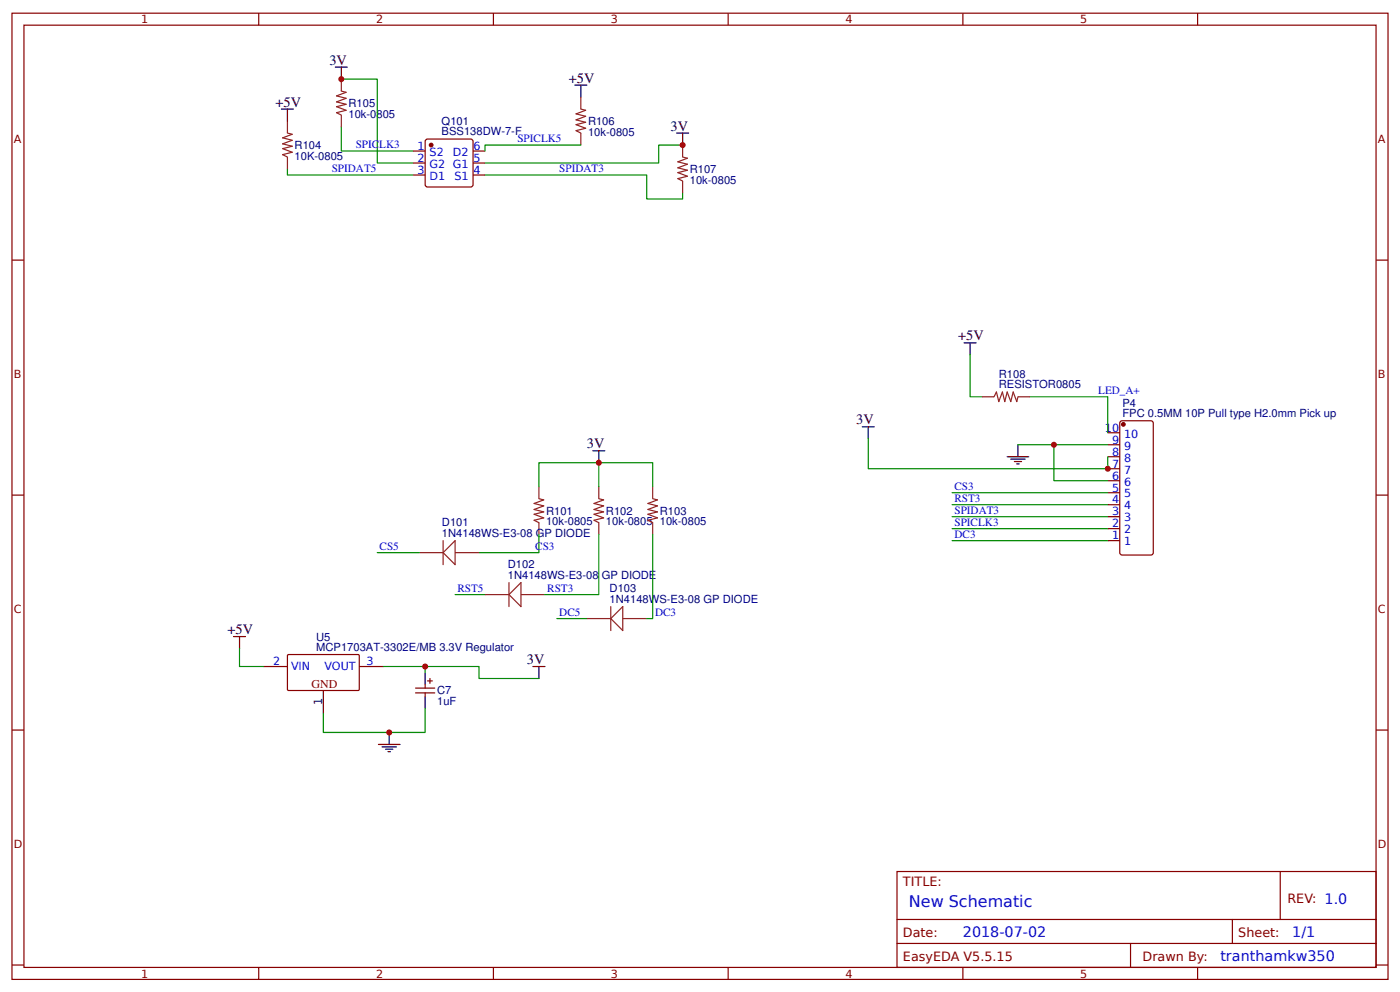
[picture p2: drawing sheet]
<svg xmlns="http://www.w3.org/2000/svg" width="309mm" height="219mm" viewBox="0 0 309 219" stroke-linecap="round" stroke-linejoin="round" font-family="sans-serif">
<g fill="none" stroke="#800" stroke-width=".26">
<path d="M2.6 2.9h304.1v213.3h-304.1zM5.3 5.6h298.7v207.9h-298.7zM57.1 2.9v2.7M109 2.9v2.7M160.9 2.9v2.7M212.7 2.9v2.7M264.6 2.9v2.7M91.3 33.3h2.6M91.3 36h2.6M91.3 38.6h2.6M94.2 30.8l9.8-.1 .4 .3 .1 9.7-.3 .5-9.7 .1-.5-.3-.1-9.8zM104.5 33.3h2.7"/>
<path d="M104.5 36h2.7M104.5 38.6h2.7M2.6 57.4h2.7M304 57.4h2.7M244.7 95.5h2.7M244.7 98.2h2.7M247.5 93.1l.4-.2h6.4l.4 .2 .1 .3v28.6l-.1 .2-.4 .3h-6.4l-.4-.3-.1-.2zM2.6 109.3h2.7M244.7 100.8h2.7M244.7 103.5h2.7M244.7 106.1h2.7M244.7 108.7h2.7"/>
<path d="M244.7 111.4h2.7M244.7 114h2.7M244.7 116.7h2.7M244.7 119.3h2.7M304 109.3h2.7M58.2 147.1h5.3M63.5 144.6l.3-.1h15.4l.2 .2-.1 7.6-.2 .1h-15.5l-.1-.3zM79.4 147.1h5.3M91.8 151.9h4.2M91.8 152.9h4.2M93.9 151.1v.8M93.9 152.9v.8"/>
<path d="M94.5 150.3h1M95 149.8v1M2.6 161.1h2.7M304 161.1h2.7M198.2 192.4h105.8v21.1h-105.8zM282.8 192.4v10.5M2.6 213h2.7M57.1 213.5v2.7M109 213.5v2.7M160.9 213.5v2.7M198.2 202.9h105.8M198.2 208.2h105.8"/>
<path d="M212.7 213.5v2.7M249.8 208.2v5.3M264.6 213.5v2.7M272.3 202.9v5.3M304 213h2.7"/>
</g>
<g fill="#800" stroke="#800" stroke-width=".26">
<circle cx="95.2" cy="32" r=".4"/>
<circle cx="248.2" cy="93.7" r=".4"/>
</g>
<g fill="none" stroke="#8d2323" stroke-width=".26">
<path d="M75.4 17.5v2.6l1.1 .3-2.2 .8 2.2 .5-2.2 .8 2.2 .5-2.2 .5 2.2 .8-2.2 .6 1.1 .5v2.6M63.5 26.7v2.7l1.1 .2-2.2 .8 2.2 .6-2.2 .7 2.2 .6-2.2 .5 2.2 .8-2.2 .5 1.1 .6v2.6M128.3 21.4v2.7l1.1 .2-2.1 .8 2.1 .6-2.1 .8 2.1 .5-2.1 .5 2.1 .8-2.1 .5 1 .6v2.6M150.8 32v2.7l1.1 .2-2.1 .8 2.1 .5-2.1 .8 2.1 .6-2.1 .5 2.1 .8-2.1 .5 1 .6v2.6M217 87.6h2.6l.5-1.1 .6 2.1 .8-2.1 .5 2.1 .5-2.1 .8 2.1 .5-2.1 .8 2.1 .3-1h2.6M97.9 119.3v5.3M119.1 107.4v2.7l1 .2-2.1 .8 2.1 .6-2.1 .7 2.1 .6-2.1 .5 2.1 .8-2.1 .5 1.1 .6v2.6M132.3 107.4v2.7l1 .2-2.1 .8 2.1 .6-2.1 .7 2.1 .6-2.1 .5 2.1 .8-2.1 .5 1.1 .6v2.6M144.2 107.4v2.7l1.1 .2-2.2 .8 2.2 .6-2.2 .7 2.2 .6-2.2 .5 2.2 .8-2.2 .5 1.1 .6v2.6M92.6 122h5.3M97.9 122l2.6-2.7v5.3zM100.5 122h5.3"/>
<path d="M107.2 131.2h5.2M112.4 131.2l2.7-2.6v5.3zM112.4 128.6v5.3M115.1 131.2h5.3M129.6 136.5h5.3M134.9 136.5l2.7-2.6v5.3zM134.9 133.9v5.3M137.6 136.5h5.3"/>
</g>
<g fill="none" stroke="#080" stroke-width=".26">
<path d="M75.4 17.5h7.9v18.5h8M63.5 37.3v1.3h27.8M75.4 28v5.3h15.9M107.2 38.6h35.7v5.3h7.9v-1.3M128.3 32h-21.1v1.3M150.8 32h-5.3v4h-38.3M214.3 78.3v9.3h2.7M191.8 96.8v6.7h52.9v-2.7M224.9 98.2h19.8M227.5 87.6h17.2v7.9M232.8 98.2v7.9h11.9M119.1 107.4v-5.3h25.1v5.3"/>
<path d="M119.1 118v4h-13.3M132.3 118v13.2h-11.9M132.3 102.1v5.3M144.2 118v18.5h-1.3M210.3 114h34.4M210.3 116.7h34.4M210.3 119.3h34.4M210.3 111.4h34.4M210.3 108.7h34.4M83.3 122h9.3M100.5 131.2h6.7M123 136.5h6.6"/>
<path d="M52.9 143.1v4h5.3M84.7 147.1h9.2v1.3M93.9 156.4v5.3h-22.5v-4M93.9 147.1h11.9v2.7h13.3"/>
</g>
<g fill="none" stroke="#000" stroke-width=".26">
<path d="M74.1 14.8h2.6M75.4 14.8v2.7M127 18.8h2.6M128.3 18.8v2.6M62.2 24.1h2.6M63.5 24.1v2.6M149.5 29.4h2.6M150.8 29.4v2.6M213 75.7h2.6M214.3 75.7v2.6M131 99.5h2.6M132.3 99.5v2.6"/>
<path d="M190.5 94.2h2.6M191.8 94.2v2.6M224.9 98.2v2.6M222.5 100.8h4.8M223.3 101.3h3.2M224.1 101.9h1.6M224.6 102.4h.6M51.6 140.5h2.6M52.9 140.5v2.6M71.4 152.4v5.3M93.9 148.4v2.7M93.9 153.7v2.7"/>
<path d="M117.7 147.1h2.7M119.1 147.1v2.7M83.6 164.3h4.8M84.4 164.8h3.2M85.2 165.4h1.6M85.7 165.9h.6M86 161.7v2.6"/>
</g>
<g fill="#c00">
<circle cx="232.8" cy="98.2" r=".66"/>
<circle cx="244.7" cy="103.5" r=".66"/>
<circle cx="132.3" cy="102.1" r=".66"/>
<circle cx="75.4" cy="17.5" r=".66"/>
<circle cx="150.8" cy="32" r=".66"/>
<circle cx="86" cy="161.7" r=".66"/>
<circle cx="93.9" cy="147.1" r=".66"/>
</g>
<text font-size="3.5" fill="#00f" x="200.8" y="200.3">New Schematic</text>
<g font-size="3.2">
<text x="72.8" y="14.3">3V</text>
<text x="60.9" y="23.5">+5V</text>
<text x="125.7" y="18.3">+5V</text>
<text x="148.2" y="28.8">3V</text>
<text x="211.7" y="75.1">+5V</text>
<text x="189.2" y="93.7">3V</text>
<text x="129.6" y="99">3V</text>
<text x="50.3" y="140">+5V</text>
<text x="116.4" y="146.6">3V</text>
</g>
<g font-size="3.2" fill="#00f">
<text x="212.7" y="206.9">2018-07-02</text>
<text x="285.5" y="206.9">1/1</text>
<text x="269.6" y="212.2">tranthamkw350</text>
</g>
<g font-size="2.8" fill="#800">
<text x="199.5" y="195.5">TITLE:</text>
<text x="284.4" y="199.2">REV: 1.0</text>
<text x="199.5" y="206.9">Date:</text>
<text x="273.6" y="206.9">Sheet:</text>
<text x="199.5" y="212.2">EasyEDA V5.5.15</text>
<text x="252.4" y="212.2">Drawn By:</text>
</g>
<text font-size="2.6" fill="#800" x="68.8" y="151.9">GND</text>
<g font-size="2.5" fill="#800">
<text x="31.2" y="5.2">1</text>
<text x="83.1" y="5.2">2</text>
<text x="134.9" y="5.2">3</text>
<text x="186.8" y="5.2">4</text>
<text x="238.7" y="5.2">5</text>
<text x="3" y="31.5">A</text>
<text x="304.4" y="31.5">A</text>
<text x="3" y="83.3">B</text>
<text x="304.4" y="83.3">B</text>
<text x="3" y="135.2">C</text>
<text x="304.4" y="135.2">C</text>
<text x="3" y="187.1">D</text>
<text x="304.4" y="187.1">D</text>
<text x="31.2" y="215.8">1</text>
<text x="83.1" y="215.8">2</text>
<text x="134.9" y="215.8">3</text>
<text x="186.8" y="215.8">4</text>
<text x="238.7" y="215.8">5</text>
</g>
<g font-size="2.5" fill="#000080">
<text x="77" y="23.6">R105</text>
<text x="77" y="26">10k-0805</text>
<text x="97.6" y="29.9">BSS138DW-7-F</text>
<text x="97.6" y="27.5">Q101</text>
<text x="129.9" y="30">10k-0805</text>
<text x="129.9" y="27.6">R106</text>
<text x="65.1" y="35.2">10K-0805</text>
<text x="65.1" y="32.8">R104</text>
<text x="152.4" y="40.5">10k-0805</text>
<text x="152.4" y="38.1">R107</text>
<text x="220.7" y="83.3">R108</text>
<text x="220.7" y="85.7">RESISTOR0805</text>
<text x="248" y="89.9">P4</text>
<text x="248" y="92.1">FPC 0.5MM 10P Pull type H2.0mm Pick up</text>
<text x="120.7" y="113.6">R101</text>
<text x="133.9" y="113.6">R102</text>
<text x="145.8" y="113.6">R103</text>
<text x="97.6" y="118.5">1N4148WS-E3-08 GP DIODE</text>
<text x="97.6" y="116.2">D101</text>
<text x="120.6" y="116">10k-0805</text>
<text x="133.9" y="116">10k-0805</text>
<text x="145.8" y="116">10k-0805</text>
<text x="112.2" y="125.4">D102</text>
<text x="112.2" y="127.8">1N4148WS-E3-08 GP DIODE</text>
<text x="134.7" y="130.7">D103</text>
<text x="134.7" y="133.1">1N4148WS-E3-08 GP DIODE</text>
<text x="69.9" y="143.7">MCP1703AT-3302E/MB 3.3V Regulator</text>
<text x="69.9" y="141.4">U5</text>
<text x="96.6" y="155.6">1uF</text>
<text x="96.6" y="153.2">C7</text>
</g>
<g font-size="2.5" fill="#00f">
<text x="78.6" y="32.7">SPICLK3</text>
<text x="92.2" y="33.1">1</text>
<text x="92.2" y="35.7">2</text>
<text x="94.9" y="34.4">S2</text>
<text x="100.1" y="34.4">D2</text>
<text x="104.6" y="33.1">6</text>
<text x="104.6" y="35.7">5</text>
<text x="114.3" y="31.4">SPICLK5</text>
<text x="73.3" y="38">SPIDAT5</text>
<text x="92.2" y="38.4">3</text>
<text x="94.9" y="37">G2 G1</text>
<text x="94.9" y="39.7">D1</text>
<text x="100.4" y="39.7">S1</text>
<text x="104.6" y="38.4">4</text>
<text x="123.6" y="38">SPIDAT3</text>
<text x="242.6" y="86.9">LED_A+</text>
<text x="244.1" y="95.2">10</text>
<text x="245.7" y="97.9">9</text>
<text x="245.7" y="100.5">8</text>
<text x="248.4" y="96.6">10</text>
<text x="248.4" y="99.2">9</text>
<text x="248.4" y="101.9">8</text>
<text x="245.7" y="103.2">7</text>
<text x="245.7" y="105.8">6</text>
<text x="248.4" y="104.5">7</text>
<text x="248.4" y="107.2">6</text>
<text x="210.9" y="113.4">SPIDAT3</text>
<text x="210.9" y="110.7">RST3</text>
<text x="210.9" y="108.1">CS3</text>
<text x="245.7" y="108.5">5</text>
<text x="245.7" y="111.1">4</text>
<text x="245.7" y="113.8">3</text>
<text x="248.4" y="109.8">5</text>
<text x="248.4" y="112.4">4</text>
<text x="210.9" y="116">SPICLK3</text>
<text x="210.9" y="118.7">DC3</text>
<text x="245.7" y="116.4">2</text>
<text x="245.7" y="119.1">1</text>
<text x="248.4" y="115.1">3</text>
<text x="248.4" y="117.7">2</text>
<text x="83.9" y="121.3">CS5</text>
<text x="118.3" y="121.3">CS3</text>
<text x="248.4" y="120.4">1</text>
<text x="101.1" y="130.6">RST5</text>
<text x="120.9" y="130.6">RST3</text>
<text x="123.6" y="135.9">DC5</text>
<text x="144.7" y="135.9">DC3</text>
<text x="60.3" y="146.8">2</text>
<text x="64.3" y="147.9">VIN</text>
<text x="71.7" y="147.9">VOUT</text>
<text x="81" y="146.8">3</text>
</g>
<text font-size="2.5" x="71.2" y="155.6" transform="rotate(-90 71.2 155.6)">1</text>
</svg>
